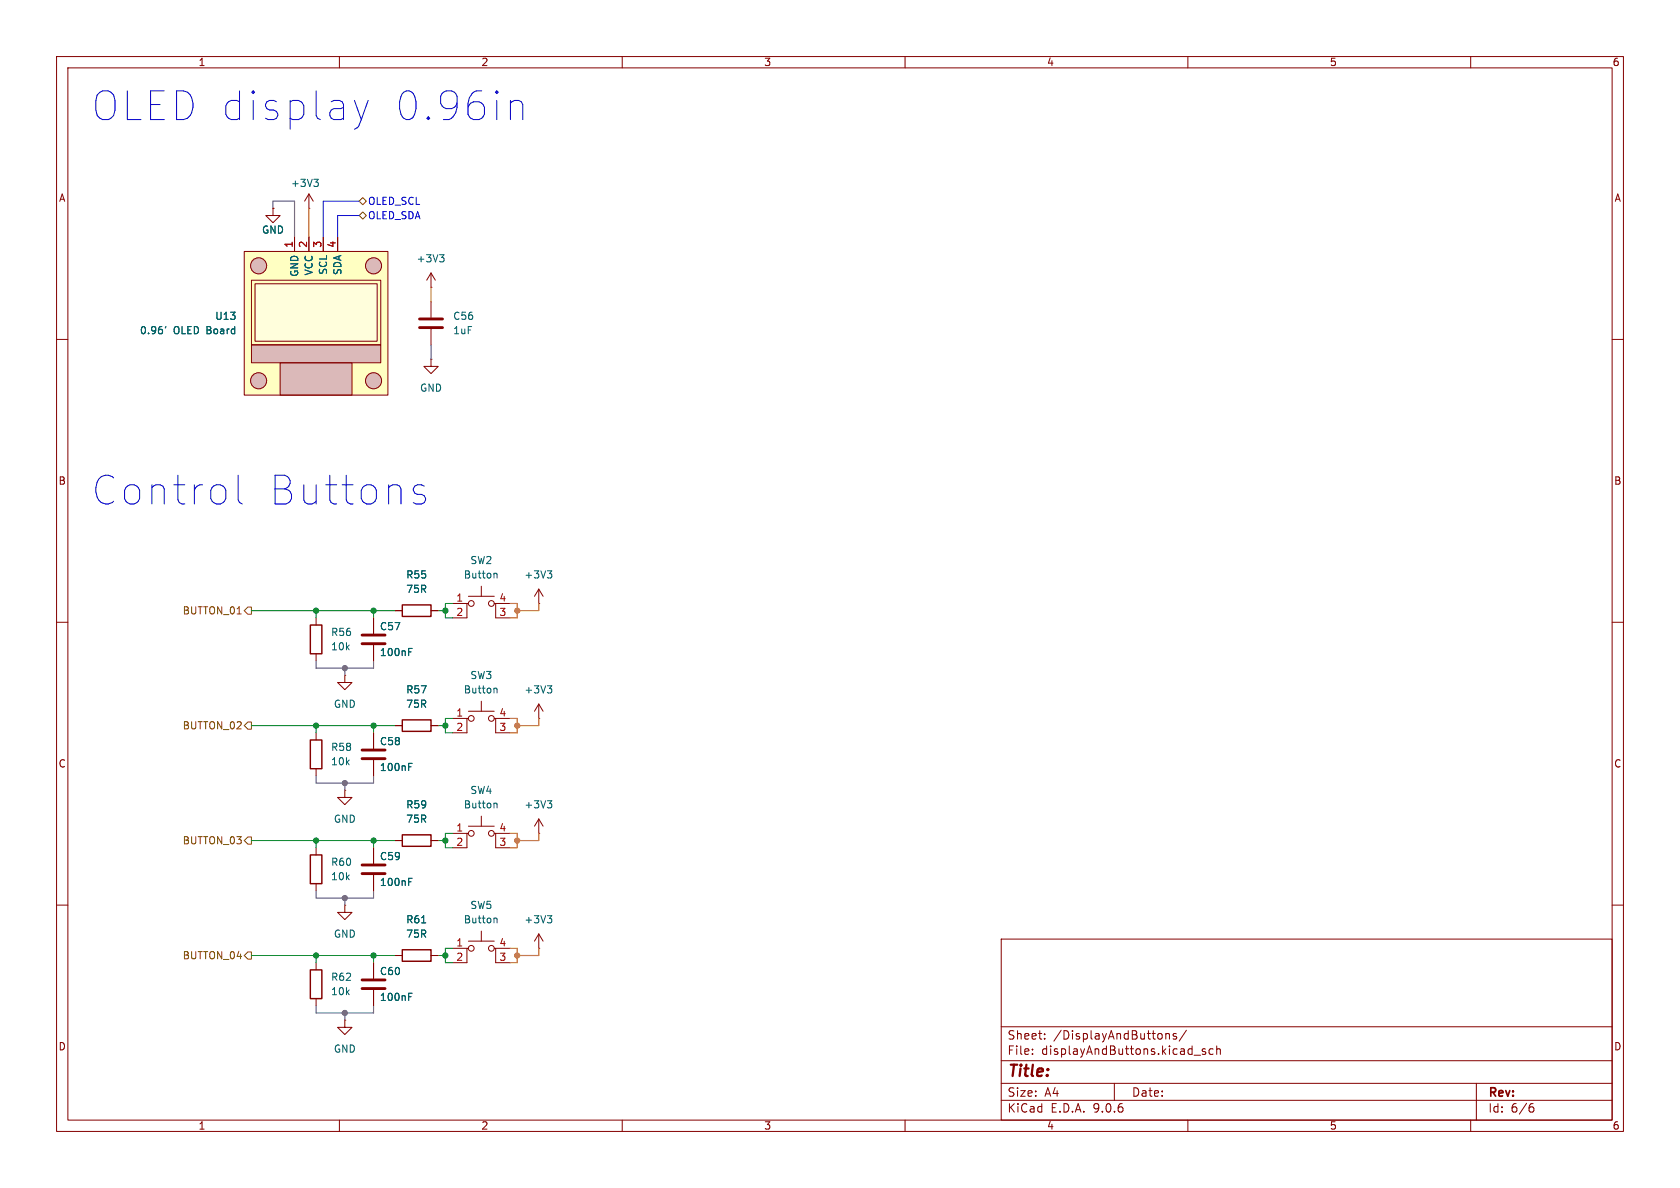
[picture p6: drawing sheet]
<svg xmlns="http://www.w3.org/2000/svg" width="297mm" height="210mm" viewBox="0 0 297 210" stroke-linecap="round" stroke-linejoin="round" font-family="sans-serif">
<g fill="none" stroke="#840000" stroke-width=".18">
<path d="M10 10h277v190h-277zM12 12h273v186h-273zM60 10v2M110 10v2M160 10v2M210 10v2M260 10v2M54.6 36.8h.1M54.6 34.3l-.8 1.3M54.6 34.3l.8 1.3M54.6 34.3v2.5M10 60h2"/>
<path d="M285 60h2M10 110h2M55.9 109.2v1.3M55.9 115.6v1.2M66 109.2v2.8M66 114v2.8M285 110h2M61 139.7v1.3h1.2l-1.2 1.2-1.3-1.2h1.3M61 139.7h.1M10 160h2M177 166h108v32h-108zM285 160h2"/>
<path d="M60 198v2M61 180.3v1.3h1.2l-1.2 1.3-1.3-1.3h1.3M61 180.3h.1M110 198v2M160 198v2M177 194.5h108M177 191.5h108M177 187.5h108M177 181.5h108M182.5 186.3v.1M182.5 185.5v.1M184.7 183.6v.1"/>
<path d="M184.7 182.8v.1M197 191.5v3M206.1 182.8l.2-.1 .4 .1v.9M206.1 182.7v1M208 182.8l-.4-.1-.2 .2 .1 .2 .5 .2v.3h-.6M209.7 182.1l-1.2 2M210 198v2M211.1 186.5h1.1M213.1 185.5l-.4-.1-.2 .2 .1 .2 .5 .2v.3h-.6M214.5 185.5l-.5-.1-.3 .3v.4l.2 .2h.6M215.1 185.5l.2-.1 .4 .1v.9M215.1 184.9v1.5"/>
<path d="M260 198v2M261 191.5v6.5M270.6 195.7h.4l.2 .3-.1 .5-.5 .1M271 195.1l-.4 .1"/>
</g>
<path d="M64 112.3h4.1M64 113.8h4.1" fill="none" stroke="#840000" stroke-width=".51"/>
<path d="M55.5 31.7h.8l-.5 .5M56 32.2l.3 .2v.3l-.3 .3M72.2 115.2h.5M72.2 114.6h.7" fill="none" stroke="#006464" stroke-width=".18"/>
<path d="M54.9 110.5h2v5.1h-2z" fill="none" stroke="#840000" stroke-width=".25"/>
<path d="M43.2 44.5h25.4v25.4h-25.4z" fill="#ffffc2"/>
<path d="M44.4 61h22.9v3.1h-22.9z" fill="#dbb9b9"/>
<path d="M45.1 50.2h21.6v10.1h-21.6z" fill="#fffedc"/>
<g fill="#dbb9b9" stroke="#dbb9b9" stroke-width=".18">
<circle cx="45.7" cy="47" r="1.42"/>
<circle cx="45.7" cy="67.3" r="1.42"/>
</g>
<path d="M49.5 64.1h12.7v5.8h-12.7z" fill="#dbb9b9"/>
<g fill="#dbb9b9" stroke="#dbb9b9" stroke-width=".18">
<circle cx="66" cy="47" r="1.42"/>
<circle cx="66" cy="67.3" r="1.42"/>
</g>
<g fill="none" stroke="#840000" stroke-width=".18">
<path d="M48.3 36.8v1.3h1.2l-1.2 1.3-1.3-1.3h1.3M48.3 36.8h.1M43.2 44.5h25.4v25.4h-25.4zM44.4 49.5h22.9v11.5h-22.9zM45.1 50.2h21.6v10.1h-21.6zM52.1 41.9v2.6M54.6 41.9v2.6M57.1 41.9v2.6M59.7 41.9v2.6M76.2 50.8h.1M76.2 48.3v2.5M76.2 53.3v2.8"/>
<path d="M76.2 58.2v2.8M76.2 48.3l-.8 1.2M76.2 48.3l.8 1.2M44.4 61h22.9v3.1h-22.9zM49.5 64.1h12.7v5.8h-12.7zM76.2 63.5v1.3h1.3l-1.3 1.2-1.3-1.2h1.3M76.2 63.5h.1M61 119.4v1.3h1.2l-1.2 1.2-1.3-1.2h1.3M61 119.4h.1M66 109.2v2.8M66 114v2.8M69.8 108h1.3"/>
<path d="M76.2 108h1.3M80 106.7h2.5M82.8 106.7h-.3v2.5h-2.5M82.8 105.4h4.6M85.1 103.6v1.8M87.4 106.7h.2v2.5h2.6M87.6 106.7h2.6M95.2 106.7h.1M95.2 104.1v2.6M95.2 104.1l-.7 1.3M95.2 104.1l.8 1.3M55.9 129.5v1.3"/>
<path d="M55.9 135.9v1.3M66 129.5v2.8M66 134.4v2.8M69.8 128.3h1.3M76.2 128.3h1.3M80 127h2.5M82.8 127h-.3v2.5h-2.5M82.8 125.7h4.6M85.1 124v1.7M87.4 127h.2v2.5h2.6M87.6 127h2.6M95.2 127h.1"/>
<path d="M95.2 124.5v2.5M95.2 124.5l-.7 1.2M95.2 124.5l.8 1.2M55.9 149.9v1.2M55.9 156.2v1.3M66 149.9v2.8M66 154.7v2.8M69.8 148.6h1.3M76.2 148.6h1.3M80 147.3h2.5M82.8 147.3h-.3v2.6h-2.5M82.8 146.1h4.6"/>
<path d="M85.1 144.3v1.8M87.4 147.3h.2v2.6h2.6M87.6 147.3h2.6M95.2 147.3h.1M95.2 144.8v2.5M95.2 144.8l-.7 1.3M95.2 144.8l.8 1.3M55.9 170.2v1.3M55.9 176.5v1.3M61 160v1.3h1.2l-1.2 1.3-1.3-1.3h1.3M61 160h.1M66 170.2v2.8"/>
<path d="M66 175v2.8M69.8 168.9h1.3M76.2 168.9h1.3M80 167.6h2.5M82.8 167.6h-.3v2.6h-2.5M82.8 166.4h4.6M85.1 164.6v1.8M87.4 167.6h.2v2.6h2.6M87.6 167.6h2.6M95.2 167.6h.1M95.2 165.1l-.7 1.3M95.2 165.1l.8 1.3"/>
<path d="M95.2 165.1v2.5"/>
<circle cx="45.7" cy="47" r="1.42"/>
<circle cx="66" cy="47" r="1.42"/>
<circle cx="45.7" cy="67.3" r="1.42"/>
<circle cx="66" cy="67.3" r="1.42"/>
<circle cx="83.3" cy="106.7" r=".51"/>
<circle cx="86.9" cy="106.7" r=".51"/>
<circle cx="83.3" cy="127" r=".51"/>
<circle cx="86.9" cy="127" r=".51"/>
<circle cx="83.3" cy="147.3" r=".51"/>
<circle cx="86.9" cy="147.3" r=".51"/>
<circle cx="83.3" cy="167.6" r=".51"/>
<circle cx="86.9" cy="167.6" r=".51"/>
</g>
<g fill="none" stroke="#006464" stroke-width=".18">
<path d="M29.3 57.7l-.1 .3M77.7 45h.8l-.4 .5M78.3 45.5l.2 .3v.3l-.2 .2M72.2 115.2h.5M72.2 114.6h.7M87.5 101.3l.4 .2v.7M96.8 100.9h.7l-.4 .5M97.3 101.4l.2 .2v.3l-.2 .3M72.2 135.6h.5M72.2 134.9h.7M87.5 121.7l.4 .1v.7M96.8 121.2h.7l-.4 .5"/>
<path d="M97.3 121.7l.2 .3v.3l-.2 .2M72.2 155.9h.5M72.2 155.3h.7M87.5 142l.4 .2v.6M96.8 141.5h.7l-.4 .5M97.3 142l.2 .3v.3l-.2 .2M72.2 176.2h.5M72.2 175.6h.7M74.5 163.1h.8M87.5 162.3l.4 .2v.6M96.8 161.9h.7l-.4 .5M97.3 162.4l.2 .2v.3l-.2 .2"/>
</g>
<path d="M71.1 106.9h5.1v2.1h-5.1zM54.9 130.8h2v5.1h-2zM71.1 127.3h5.1v2h-5.1zM54.9 151.1h2v5.1h-2zM71.1 147.6h5.1v2h-5.1zM54.9 171.5h2v5h-2zM71.1 167.9h5.1v2h-5.1z" fill="none" stroke="#840000" stroke-width=".25"/>
<path d="M74.2 56.4h4M74.2 57.9h4M64 132.6h4.1M64 134.1h4.1M64 152.9h4.1M64 154.4h4.1M64 173.2h4.1M64 174.8h4.1" fill="none" stroke="#840000" stroke-width=".51"/>
<path d="M63.5 35.6l.6-.7 .7 .7-.7 .6zM63.5 38.1l.6-.6 .7 .6-.7 .6zM43.8 107.3h.6v1.3h-.6l-.6-.6zM43.8 127.6h.6v1.3h-.6l-.6-.6zM43.8 148h.6v1.2h-.6l-.6-.6zM43.8 168.3h.6v1.2h-.6l-.6-.6z" fill="none" stroke="#725600" stroke-width=".18"/>
<path d="M63.5 38.1h-3.8v3.8M63.5 35.6h-6.4v6.3" fill="none" stroke="#0001ff" stroke-width=".18"/>
<path d="M54.6 36.8v5.1M76.2 50.8v2.5M90.2 106.7h1.2v2.5h-1.2M95.2 106.7v1.3h-3.8M90.2 127h1.2v2.5h-1.2M95.2 127v1.3h-3.8M90.2 147.3h1.2v2.6h-1.2M95.2 147.3v1.3h-3.8M90.2 167.6h1.2v2.6h-1.2M95.2 167.6v1.3h-3.8" fill="none" stroke="#dd8500" stroke-width=".2"/>
<path d="M48.3 36.8v-1.2h3.8v6.3M76.2 61v2.5M55.9 116.8v1.3h10.1v-1.3M61 118.1v1.3M55.9 137.2v1.2h10.1v-1.2M61 138.4v1.3M55.9 157.5v1.3h10.1v-1.3M61 158.8v1.2M55.9 177.8v1.3h10.1v-1.3M61 179.1v1.2" fill="none" stroke="#6b6b6b" stroke-width=".2"/>
<g fill="none" stroke="#009600" stroke-width=".18">
<path d="M44.4 108h25.4M55.9 108v1.2M66 108v1.2M77.5 108h1.2M80 106.7h-1.3v2.5h1.3M44.4 128.3h25.4M55.9 128.3v1.2M66 128.3v1.2M77.5 128.3h1.2M80 127h-1.3v2.5h1.3M44.4 148.6h25.4M55.9 148.6v1.3"/>
<path d="M66 148.6v1.3M77.5 148.6h1.2M80 147.3h-1.3v2.6h1.3M44.4 168.9h25.4M55.9 168.9v1.3M66 168.9v1.3M77.5 168.9h1.2M80 167.6h-1.3v2.6h1.3"/>
</g>
<path d="M62.7 17.8l1.2 3.3M65.1 17.8l-1.2 3.3M90.2 17.8v3.3M90.2 18.2a1.26 1.26 0 0 1 2.2 .3v2.6M63.9 21.1l-.5 1.3-.7 .4M42.1 84v4.4l.2 .4 .5 .3M75 85.9l-.5-.2h-.7l-.5 .2-.2 .5 .2 .8 .5 .2h.7l.5 .2 .2 .5-.2 .7-.5 .3h-1l-.4-.3" fill="none" stroke="#0000c2" stroke-width=".18"/>
<g fill="#009600" stroke="#009600" stroke-width=".18">
<circle cx="55.9" cy="108" r=".46"/>
<circle cx="66" cy="108" r=".46"/>
<circle cx="55.9" cy="168.9" r=".46"/>
<circle cx="55.9" cy="148.6" r=".46"/>
<circle cx="66" cy="148.6" r=".46"/>
<circle cx="78.7" cy="148.6" r=".46"/>
<circle cx="78.7" cy="168.9" r=".46"/>
<circle cx="66" cy="168.9" r=".46"/>
<circle cx="78.7" cy="128.3" r=".46"/>
<circle cx="55.9" cy="128.3" r=".46"/>
<circle cx="66" cy="128.3" r=".46"/>
<circle cx="78.7" cy="108" r=".46"/>
</g>
<g fill="#6b6b6b" stroke="#6b6b6b" stroke-width=".18">
<circle cx="61" cy="158.8" r=".46"/>
<circle cx="61" cy="179.1" r=".46"/>
<circle cx="61" cy="138.4" r=".46"/>
<circle cx="61" cy="118.1" r=".46"/>
</g>
<g fill="#dd8500" stroke="#dd8500" stroke-width=".18">
<circle cx="91.4" cy="168.9" r=".46"/>
<circle cx="91.4" cy="128.3" r=".46"/>
<circle cx="91.4" cy="148.6" r=".46"/>
<circle cx="91.4" cy="108" r=".46"/>
</g>
<g font-size="7.1" fill="#0000c2">
<text x="15.9" y="21.6">OLED display</text>
<text x="68.5" y="21.6">0.96in</text>
<text x="15.9" y="89.5">Control</text>
<text x="46.8" y="89.5">Buttons</text>
</g>
<text font-size="2.8" fill="#840000" x="178" y="190.9">Title:</text>
<g font-size="2.1" fill="#840000">
<text x="178" y="184">Sheet:</text>
<text x="186.2" y="184">/DisplayAndButtons/</text>
<text x="178" y="186.7">File:</text>
<text x="184.1" y="186.7">displayAndButtons.kicad_sch</text>
<text x="178" y="196.9">KiCad</text>
<text x="178" y="194.1">Size:</text>
<text x="184.7" y="194.1">A4</text>
<text x="185.7" y="196.9">E.D.A.</text>
<text x="193.3" y="196.9">9.0.6</text>
<text x="200" y="194.1">Date:</text>
<text x="263" y="194.3">Rev:</text>
<text x="263" y="196.9">Id:</text>
<text x="267.1" y="196.9">6/6</text>
</g>
<g font-size="1.8" fill="#840000">
<text x="35" y="11.9">1</text>
<text x="85" y="11.9">2</text>
<text x="135" y="11.9">3</text>
<text x="185" y="11.9">4</text>
<text x="235" y="11.9">5</text>
<text x="285" y="11.9">6</text>
<text x="10.3" y="35.9">A</text>
<text x="285.3" y="35.9">A</text>
<text x="10.3" y="85.9">B</text>
<text x="285.3" y="85.9">B</text>
<text x="10.3" y="135.9">C</text>
<text x="285.3" y="135.9">C</text>
<text x="10.3" y="185.9">D</text>
<text x="285.3" y="185.9">D</text>
<text x="35" y="199.9">1</text>
<text x="85" y="199.9">2</text>
<text x="135" y="199.9">3</text>
<text x="185" y="199.9">4</text>
<text x="235" y="199.9">5</text>
<text x="285" y="199.9">6</text>
</g>
<g font-size="1.8" fill="#006464">
<text x="51.3" y="33.2">+3V3</text>
<text x="46.2" y="41.5">GND</text>
<text x="73.6" y="46.6">+3V3</text>
<text x="52.9" y="49" transform="rotate(-90 52.9 49)">GND</text>
<text x="55.5" y="48.8" transform="rotate(-90 55.5 48.8)">VCC</text>
<text x="58" y="48.7" transform="rotate(-90 58 48.7)">SCL</text>
<text x="60.6" y="48.7" transform="rotate(-90 60.6 48.7)">SDA</text>
<text x="24.6" y="59.3">0.96'</text>
<text x="30.7" y="59.3">OLED Board</text>
<text x="37.9" y="56.7">U13</text>
<text x="80" y="59.3">1uF</text>
<text x="80" y="56.7">C56</text>
<text x="74.2" y="69.4">GND</text>
<text x="83.1" y="99.9">SW2</text>
<text x="71.7" y="102.5">R55</text>
<text x="71.7" y="105">75R</text>
<text x="81.9" y="102.5">Button</text>
<text x="92.6" y="102.5">+3V3</text>
<text x="58.4" y="112.6">R56</text>
<text x="67.1" y="111.6">C57</text>
<text x="58.4" y="115.2">10k</text>
<text x="67.1" y="116.2">100nF</text>
<text x="58.9" y="125.3">GND</text>
<text x="71.7" y="122.8">R57</text>
<text x="71.7" y="125.3">75R</text>
<text x="81.9" y="122.8">Button</text>
<text x="83.1" y="120.2">SW3</text>
<text x="92.6" y="122.8">+3V3</text>
<text x="67.1" y="131.9">C58</text>
<text x="58.4" y="135.5">10k</text>
<text x="58.4" y="132.9">R58</text>
<text x="67.1" y="136.5">100nF</text>
<text x="71.7" y="143.1">R59</text>
<text x="81.9" y="143.1">Button</text>
<text x="83.1" y="140.6">SW4</text>
<text x="92.6" y="143.1">+3V3</text>
<text x="58.9" y="145.6">GND</text>
<text x="71.7" y="145.6">75R</text>
<text x="58.4" y="155.8">10k</text>
<text x="58.4" y="153.3">R60</text>
<text x="67.1" y="152.2">C59</text>
<text x="67.1" y="156.8">100nF</text>
<text x="83.1" y="160.9">SW5</text>
<text x="58.9" y="166">GND</text>
<text x="71.7" y="163.4">R61</text>
<text x="71.7" y="166">75R</text>
<text x="81.9" y="163.4">Button</text>
<text x="92.6" y="163.4">+3V3</text>
<text x="58.4" y="173.6">R62</text>
<text x="67.1" y="172.6">C60</text>
<text x="58.4" y="176.1">10k</text>
<text x="67.1" y="177.1">100nF</text>
<text x="58.9" y="186.3">GND</text>
</g>
<g font-size="1.8" fill="#0001ff">
<text x="65" y="36.4">OLED_SCL</text>
<text x="65" y="39">OLED_SDA</text>
</g>
<g font-size="1.8" fill="#a90000">
<text x="51.8" y="43.9" transform="rotate(-90 51.8 43.9)">1</text>
<text x="54.4" y="43.9" transform="rotate(-90 54.4 43.9)">2</text>
<text x="56.9" y="43.9" transform="rotate(-90 56.9 43.9)">3</text>
<text x="59.4" y="43.9" transform="rotate(-90 59.4 43.9)">4</text>
<text x="80.6" y="106.4">1</text>
<text x="88.2" y="106.4">4</text>
<text x="80.6" y="109">2</text>
<text x="88.2" y="109">3</text>
<text x="80.6" y="126.7">1</text>
<text x="80.6" y="129.3">2</text>
<text x="88.2" y="126.7">4</text>
<text x="88.2" y="129.3">3</text>
<text x="80.6" y="147.1">1</text>
<text x="80.6" y="149.6">2</text>
<text x="88.2" y="147.1">4</text>
<text x="88.2" y="149.6">3</text>
<text x="80.6" y="167.4">1</text>
<text x="88.2" y="167.4">4</text>
<text x="80.6" y="169.9">2</text>
<text x="88.2" y="169.9">3</text>
</g>
<g font-size="1.8" fill="#725600">
<text x="32.2" y="108.8">BUTTON_01</text>
<text x="32.2" y="129.1">BUTTON_02</text>
<text x="32.2" y="149.5">BUTTON_03</text>
<text x="32.2" y="169.8">BUTTON_04</text>
</g>
</svg>
